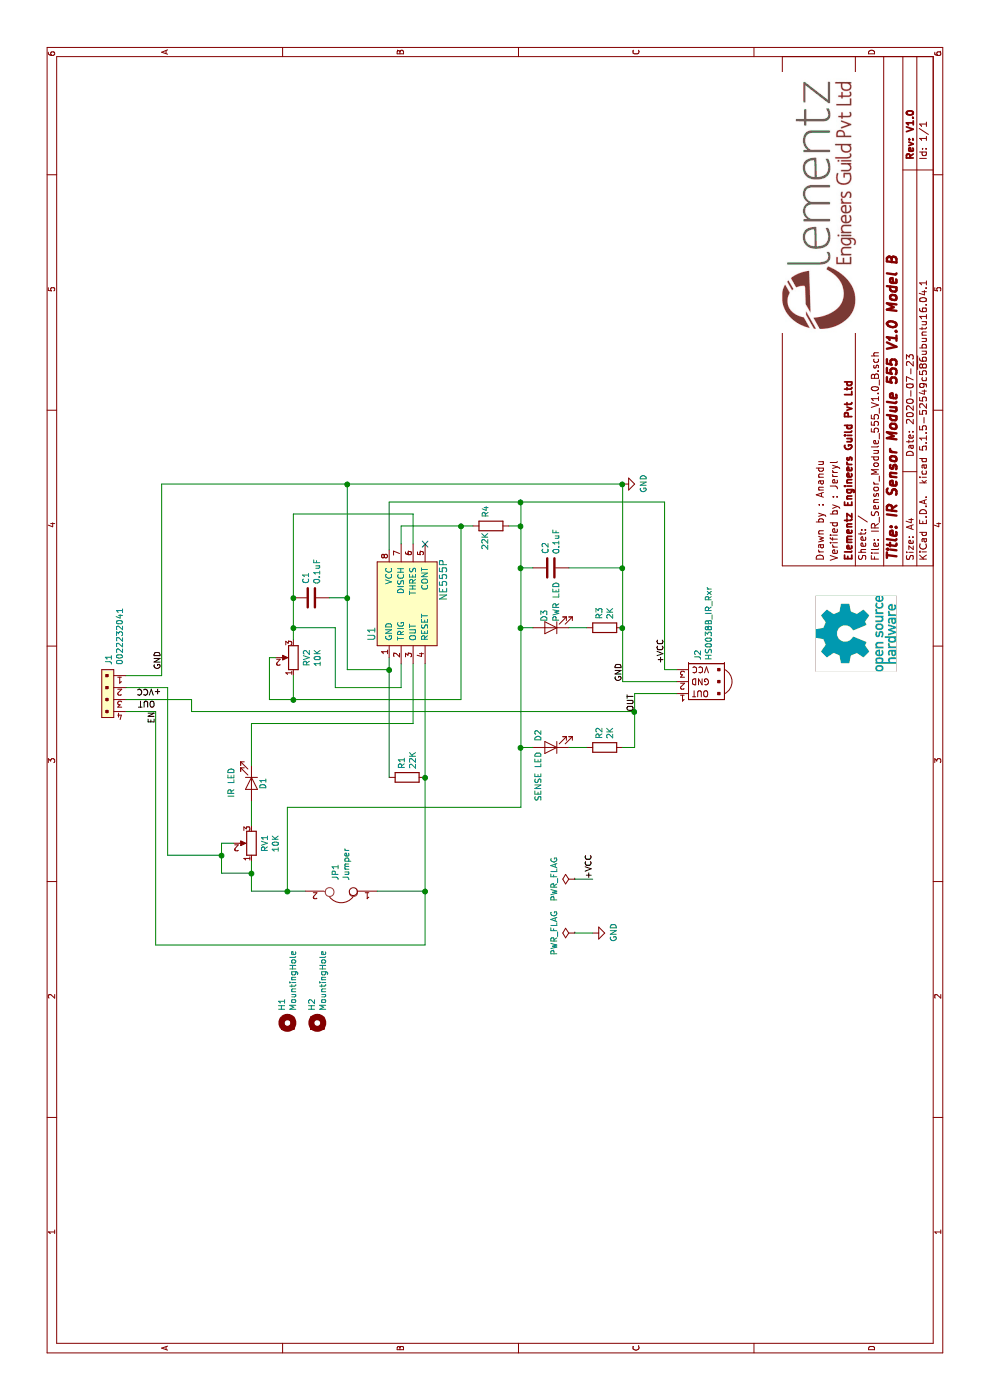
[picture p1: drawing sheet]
EESchema Schematic File Version 4
EELAYER 30 0
EELAYER END
$Descr A4 11693 8268
encoding utf-8
Sheet 1 1
Title "IR Sensor Module 555 V1.0 Model B"
Date "2020-07-23"
Rev "V1.0"
Comp "Elementz Engineers Guild Pvt Ltd"
Comment1 "Verified by : Jerryl"
Comment2 "Drawn by : Anandu"
Comment3 ""
Comment4 ""
$EndDescr
$Comp
L IR_Sensor_Module_555_V1.0_B-rescue:NE555P-dk_Clock-Timing-Programmable-Timers-and-Oscillators U1
U 1 1
P 6650 3350
F 0 "U1" H 6400 3600 60  0000 C CNN
F 1 "NE555P" H 6850 3000 60  0000 C CNN
F 2 "digikey-footprints:DIP-8_W7.62mm" H 6850 3550 60  0001 L CNN
F 3 "http://www.ti.com/general/docs/suppproductinfo.tsp?distId=10&gotoUrl=http%3A%2F%2Fwww.ti.com%2Flit%2Fgpn%2Fne555" H 6850 3650 60  0001 L CNN
F 4 "296-1411-5-ND" H 6850 3750 60  0001 L CNN "Digi-Key_PN"
F 5 "NE555P" H 6850 3850 60  0001 L CNN "MPN"
F 6 "Integrated Circuits (ICs)" H 6850 3950 60  0001 L CNN "Category"
F 7 "Clock/Timing - Programmable Timers and Oscillators" H 6850 4050 60  0001 L CNN "Family"
F 8 "http://www.ti.com/general/docs/suppproductinfo.tsp?distId=10&gotoUrl=http%3A%2F%2Fwww.ti.com%2Flit%2Fgpn%2Fne555" H 6850 4150 60  0001 L CNN "DK_Datasheet_Link"
F 9 "/product-detail/en/texas-instruments/NE555P/296-1411-5-ND/277057" H 6850 4250 60  0001 L CNN "DK_Detail_Page"
F 10 "IC OSC SINGLE TIMER 100KHZ 8-DIP" H 6850 4350 60  0001 L CNN "Description"
F 11 "Texas Instruments" H 6850 4450 60  0001 L CNN "Manufacturer"
F 12 "Active" H 6850 4550 60  0001 L CNN "Status"
	1    6650 3350
	1    0    0    -1  
$EndComp
$Comp
L Device:R R3
U 1 1
P 6450 5050
F 0 "R3" H 6520 5096 50  0000 L CNN
F 1 "2K" H 6520 5005 50  0000 L CNN
F 2 "Resistor_THT:R_Axial_DIN0204_L3.6mm_D1.6mm_P7.62mm_Horizontal" V 6380 5050 50  0001 C CNN
F 3 "~" H 6450 5050 50  0001 C CNN
	1    6450 5050
	1    0    0    -1  
$EndComp
$Comp
L Device:R R4
U 1 1
P 7300 4100
F 0 "R4" H 7370 4146 50  0000 L CNN
F 1 "22K" H 7100 4150 50  0000 L CNN
F 2 "Resistor_THT:R_Axial_DIN0204_L3.6mm_D1.6mm_P7.62mm_Horizontal" V 7230 4100 50  0001 C CNN
F 3 "~" H 7300 4100 50  0001 C CNN
	1    7300 4100
	1    0    0    -1  
$EndComp
$Comp
L Device:R R1
U 1 1
P 5200 3400
F 0 "R1" H 5270 3446 50  0000 L CNN
F 1 "22K" H 5270 3355 50  0000 L CNN
F 2 "Resistor_THT:R_Axial_DIN0204_L3.6mm_D1.6mm_P7.62mm_Horizontal" V 5130 3400 50  0001 C CNN
F 3 "~" H 5200 3400 50  0001 C CNN
	1    5200 3400
	1    0    0    -1  
$EndComp
Wire Wire Line
	5200 3550 6150 3550
Wire Wire Line
	5200 3250 6100 3250
$Comp
L Device:C C1
U 1 1
P 6700 2600
F 0 "C1" H 6815 2646 50  0000 L CNN
F 1 "0.1uF" H 6815 2555 50  0000 L CNN
F 2 "Capacitor_THT:C_Disc_D5.0mm_W2.5mm_P2.50mm" H 6738 2450 50  0001 C CNN
F 3 "~" H 6700 2600 50  0001 C CNN
	1    6700 2600
	1    0    0    -1  
$EndComp
Wire Wire Line
	6100 3250 6100 2900
Wire Wire Line
	6100 2900 6700 2900
Wire Wire Line
	6700 2900 6700 2750
Connection ~ 6100 3250
Wire Wire Line
	6100 3250 6200 3250
Wire Wire Line
	6700 2450 6450 2450
Wire Wire Line
	6200 2300 6200 2250
Wire Wire Line
	7300 3850 7300 3350
Wire Wire Line
	7300 3350 7150 3350
Wire Wire Line
	5850 2250 5850 2450
Wire Wire Line
	5850 2250 6200 2250
Wire Wire Line
	5850 3850 7300 3850
Wire Wire Line
	6050 2450 5850 2450
Connection ~ 5850 2450
Wire Wire Line
	5850 2450 5850 3850
$Comp
L Device:LED D3
U 1 1
P 6450 4600
F 0 "D3" V 6500 4550 50  0000 R CNN
F 1 "PWR LED" V 6400 4550 50  0000 R CNN
F 2 "LED_THT:LED_D3.0mm" H 6450 4600 50  0001 C CNN
F 3 "~" H 6450 4600 50  0001 C CNN
	1    6450 4600
	0    -1   -1   0   
$EndComp
Connection ~ 7300 3850
$Comp
L Device:C C2
U 1 1
P 6950 4600
F 0 "C2" H 7065 4646 50  0000 L CNN
F 1 "0.1uF" H 7065 4555 50  0000 L CNN
F 2 "Capacitor_THT:C_Disc_D5.0mm_W2.5mm_P2.50mm" H 6988 4450 50  0001 C CNN
F 3 "~" H 6950 4600 50  0001 C CNN
	1    6950 4600
	1    0    0    -1  
$EndComp
$Comp
L Device:R R2
U 1 1
P 5450 5050
F 0 "R2" H 5520 5096 50  0000 L CNN
F 1 "2K" H 5520 5005 50  0000 L CNN
F 2 "Resistor_THT:R_Axial_DIN0204_L3.6mm_D1.6mm_P7.62mm_Horizontal" V 5380 5050 50  0001 C CNN
F 3 "~" H 5450 5050 50  0001 C CNN
	1    5450 5050
	1    0    0    -1  
$EndComp
$Comp
L Device:LED D2
U 1 1
P 5450 4600
F 0 "D2" V 5550 4550 50  0000 R CNN
F 1 "SENSE LED" V 5550 5050 50  0000 R CNN
F 2 "LED_THT:LED_D3.0mm" H 5450 4600 50  0001 C CNN
F 3 "~" H 5450 4600 50  0001 C CNN
	1    5450 4600
	0    -1   -1   0   
$EndComp
Wire Wire Line
	5450 4450 5450 4350
Wire Wire Line
	5450 4350 6450 4350
Wire Wire Line
	6950 4350 6950 4450
Wire Wire Line
	6450 4450 6450 4350
Connection ~ 6450 4350
Wire Wire Line
	6450 4350 6950 4350
Wire Wire Line
	7300 3850 7300 3950
Wire Wire Line
	7300 4350 7300 4250
Connection ~ 6950 4350
Wire Wire Line
	5450 4900 5450 4750
Wire Wire Line
	6450 4900 6450 4750
Wire Wire Line
	6450 5200 6950 5200
Wire Wire Line
	6950 5200 6950 4750
Wire Wire Line
	6100 5650 6100 5550
Wire Wire Line
	7500 3250 7100 3250
Wire Wire Line
	6950 4350 7300 4350
Wire Wire Line
	7300 4350 7500 4350
Connection ~ 7300 4350
Wire Wire Line
	7500 4350 7500 3250
$Comp
L IR_Sensor_Module_555_V1.0_B-rescue:0022232041-dk_Rectangular-Connectors-Headers-Male-Pins J1
U 1 1
P 6050 950
F 0 "J1" H 5962 912 50  0000 R CNN
F 1 "0022232041" H 5962 1003 50  0000 R CNN
F 2 "Connector_PinHeader_2.54mm:PinHeader_1x04_P2.54mm_Vertical" H 6250 1150 60  0001 L CNN
F 3 "https://www.molex.com/pdm_docs/sd/022232041_sd.pdf" H 6250 1250 60  0001 L CNN
F 4 "WM4202-ND" H 6250 1350 60  0001 L CNN "Digi-Key_PN"
F 5 "0022232041" H 6250 1450 60  0001 L CNN "MPN"
F 6 "Connectors, Interconnects" H 6250 1550 60  0001 L CNN "Category"
F 7 "Rectangular Connectors - Headers, Male Pins" H 6250 1650 60  0001 L CNN "Family"
F 8 "https://www.molex.com/pdm_docs/sd/022232041_sd.pdf" H 6250 1750 60  0001 L CNN "DK_Datasheet_Link"
F 9 "/product-detail/en/molex/0022232041/WM4202-ND/26671" H 6250 1850 60  0001 L CNN "DK_Detail_Page"
F 10 "CONN HEADER VERT 4POS 2.54MM" H 6250 1950 60  0001 L CNN "Description"
F 11 "Molex" H 6250 2050 60  0001 L CNN "Manufacturer"
F 12 "Active" H 6250 2150 60  0001 L CNN "Status"
	1    6050 950 
	-1   0    0    1   
$EndComp
$Comp
L Device:LED D1
U 1 1
P 5150 2100
F 0 "D1" H 5150 2200 50  0000 C CNN
F 1 "IR LED" H 5143 1936 50  0000 C CNN
F 2 "LED_THT:LED_D5.0mm" H 5150 2100 50  0001 C CNN
F 3 "~" H 5150 2100 50  0001 C CNN
	1    5150 2100
	-1   0    0    1   
$EndComp
Wire Wire Line
	6150 3350 5950 3350
Wire Wire Line
	5950 3350 5950 2800
Wire Wire Line
	5950 2800 6450 2800
Wire Wire Line
	6450 2800 6450 2450
Connection ~ 6450 2450
Wire Wire Line
	6450 2450 6350 2450
Wire Wire Line
	6150 3450 5650 3450
Wire Wire Line
	5650 3450 5650 2100
Wire Wire Line
	5650 2100 5300 2100
$Comp
L Device:R_POT RV1
U 1 1
P 4650 2100
F 0 "RV1" V 4535 2100 50  0000 C CNN
F 1 "10K" V 4444 2100 50  0000 C CNN
F 2 "Potentiometer_THT:Potentiometer_Bourns_3339P_Vertical_HandSoldering" H 4650 2100 50  0001 C CNN
F 3 "~" H 4650 2100 50  0001 C CNN
	1    4650 2100
	0    -1   -1   0   
$EndComp
Wire Wire Line
	4800 2100 5000 2100
$Comp
L Device:Jumper JP1
U 1 1
P 4250 2850
F 0 "JP1" V 4296 2762 50  0000 R CNN
F 1 "Jumper" V 4205 2762 50  0000 R CNN
F 2 "Connector_PinHeader_2.54mm:PinHeader_1x02_P2.54mm_Vertical" H 4250 2850 50  0001 C CNN
F 3 "~" H 4250 2850 50  0001 C CNN
	1    4250 2850
	0    -1   -1   0   
$EndComp
Wire Wire Line
	4250 2550 4250 2400
Wire Wire Line
	4250 2100 4400 2100
Wire Wire Line
	4650 1950 4650 1850
Wire Wire Line
	4650 1850 4550 1850
Wire Wire Line
	4400 1850 4400 2100
Connection ~ 4400 2100
Wire Wire Line
	4400 2100 4500 2100
Wire Wire Line
	4250 2400 4950 2400
Wire Wire Line
	4950 2400 4950 4350
Wire Wire Line
	4950 4350 5450 4350
Connection ~ 4250 2400
Wire Wire Line
	4250 2400 4250 2100
Connection ~ 5450 4350
Connection ~ 5200 3550
Wire Wire Line
	3800 3550 4250 3550
Wire Wire Line
	4250 3150 4250 3550
Connection ~ 4250 3550
Wire Wire Line
	4250 3550 5200 3550
Wire Wire Line
	5900 5650 5900 5300
Wire Wire Line
	5900 5300 5750 5300
Wire Wire Line
	5450 5300 5450 5200
Wire Wire Line
	4550 1850 4550 1400
Connection ~ 4550 1850
Wire Wire Line
	4550 1850 4400 1850
Wire Wire Line
	5750 1600 5850 1600
Wire Wire Line
	3800 1300 5750 1300
Wire Wire Line
	5750 1300 5750 1050
Wire Wire Line
	3800 1300 3800 3550
Wire Wire Line
	5750 1600 5750 5300
Connection ~ 5750 5300
Wire Wire Line
	5750 5300 5450 5300
Wire Wire Line
	6000 5650 6000 5200
Wire Wire Line
	6000 5200 6450 5200
Connection ~ 6450 5200
Wire Wire Line
	6100 5550 7500 5550
Wire Wire Line
	7500 5550 7500 4350
Connection ~ 7500 4350
Wire Wire Line
	6950 5200 7650 5200
Wire Wire Line
	7650 5200 7650 2900
Wire Wire Line
	7650 1350 6050 1350
Wire Wire Line
	6050 1350 6050 1050
Connection ~ 6950 5200
Wire Wire Line
	7150 3450 7400 3450
Wire Wire Line
	7400 3450 7400 2450
Wire Wire Line
	7400 2450 6700 2450
Connection ~ 6700 2450
Wire Wire Line
	6700 2900 7650 2900
Connection ~ 6700 2900
Connection ~ 7650 2900
Wire Wire Line
	7650 2900 7650 1350
Text Label 5950 1350 1    50   ~ 0
+VCC
Text Label 6100 1350 0    50   ~ 0
GND
Text Label 6150 5550 0    50   ~ 0
+VCC
Text Label 6000 5200 0    50   ~ 0
GND
Text Label 5750 5300 0    50   ~ 0
OUT
Text Label 5650 1300 0    50   ~ 0
EN
NoConn ~ 7150 3550
$Comp
L power:PWR_FLAG #FLG0101
U 1 1
P 3900 4800
F 0 "#FLG0101" H 3900 4875 50  0001 C CNN
F 1 "PWR_FLAG" H 3900 4973 50  0000 C CNN
F 2 "" H 3900 4800 50  0001 C CNN
F 3 "~" H 3900 4800 50  0001 C CNN
	1    3900 4800
	1    0    0    -1  
$EndComp
$Comp
L power:PWR_FLAG #FLG0102
U 1 1
P 4350 4800
F 0 "#FLG0102" H 4350 4875 50  0001 C CNN
F 1 "PWR_FLAG" H 4350 4973 50  0000 C CNN
F 2 "" H 4350 4800 50  0001 C CNN
F 3 "~" H 4350 4800 50  0001 C CNN
	1    4350 4800
	1    0    0    -1  
$EndComp
Wire Wire Line
	3900 4800 3900 4950
Wire Wire Line
	4350 4800 4350 4950
$Comp
L power:GND #PWR0101
U 1 1
P 7650 5200
F 0 "#PWR0101" H 7650 4950 50  0001 C CNN
F 1 "GND" H 7655 5027 50  0000 C CNN
F 2 "" H 7650 5200 50  0001 C CNN
F 3 "" H 7650 5200 50  0001 C CNN
	1    7650 5200
	1    0    0    -1  
$EndComp
Connection ~ 7650 5200
$Comp
L power:GND #PWR0102
U 1 1
P 3900 4950
F 0 "#PWR0102" H 3900 4700 50  0001 C CNN
F 1 "GND" H 3905 4777 50  0000 C CNN
F 2 "" H 3900 4950 50  0001 C CNN
F 3 "" H 3900 4950 50  0001 C CNN
	1    3900 4950
	1    0    0    -1  
$EndComp
Text Label 4350 4950 0    50   ~ 0
+VCC
$Comp
L Device:R_POT RV2
U 1 1
P 6200 2450
F 0 "RV2" V 6085 2450 50  0000 C CNN
F 1 "10K" V 5994 2450 50  0000 C CNN
F 2 "Potentiometer_THT:Potentiometer_Bourns_3339P_Vertical_HandSoldering" H 6200 2450 50  0001 C CNN
F 3 "~" H 6200 2450 50  0001 C CNN
	1    6200 2450
	0    -1   -1   0   
$EndComp
Text Label 5850 1300 1    50   ~ 0
OUT
Wire Wire Line
	5950 1400 5950 1050
Wire Wire Line
	4550 1400 5950 1400
Wire Wire Line
	5850 1050 5850 1600
$Comp
L IR_Sensor_Module_555_V1.0_B-rescue:MountingHole-Mechanical H1
U 1 1
P 3150 2400
F 0 "H1" H 3250 2446 50  0000 L CNN
F 1 "MountingHole" H 3250 2355 50  0000 L CNN
F 2 "MountingHole:MountingHole_3mm" H 3150 2400 50  0001 C CNN
F 3 "~" H 3150 2400 50  0001 C CNN
	1    3150 2400
	1    0    0    -1  
$EndComp
$Comp
L IR_Sensor_Module_555_V1.0_B-rescue:MountingHole-Mechanical H2
U 1 1
P 3150 2650
F 0 "H2" H 3250 2696 50  0000 L CNN
F 1 "MountingHole" H 3250 2605 50  0000 L CNN
F 2 "MountingHole:MountingHole_3mm" H 3150 2650 50  0001 C CNN
F 3 "~" H 3150 2650 50  0001 C CNN
	1    3150 2650
	1    0    0    -1  
$EndComp
$Comp
L IR_Sensor_Module_555_V1.0_B-rescue:HS0038B_IR_Rxr J2
U 1 1
P 5900 5950
F 0 "J2" H 6178 6073 50  0000 L CNN
F 1 "HS0038B_IR_Rxr" H 6178 5982 50  0000 L CNN
F 2 "digikey-footprints:PinHeader_1x3_P2.54_Drill1.1mm" H 6100 6350 60  0001 L CNN
F 3 "https://www.te.com/commerce/DocumentDelivery/DDEController?Action=srchrtrv&DocNm=640456&DocType=Customer+Drawing&DocLang=English" H 6100 6200 60  0001 L CNN
F 4 "A19470-ND" H 6100 6300 60  0001 L CNN "Digi-Key_PN"
F 5 "640456-3" H 6100 6400 60  0001 L CNN "MPN"
F 6 "Connectors, Interconnects" H 6100 6550 60  0001 L CNN "Category"
F 7 "Rectangular Connectors - Headers, Male Pins" H 6100 6650 60  0001 L CNN "Family"
F 8 "https://www.te.com/commerce/DocumentDelivery/DDEController?Action=srchrtrv&DocNm=640456&DocType=Customer+Drawing&DocLang=English" H 6100 6750 60  0001 L CNN "DK_Datasheet_Link"
F 9 "/product-detail/en/te-connectivity-amp-connectors/640456-3/A19470-ND/259010" H 6100 6850 60  0001 L CNN "DK_Detail_Page"
F 10 "CONN HEADER VERT 3POS 2.54MM" H 6100 6950 60  0001 L CNN "Description"
F 11 "TE Connectivity AMP Connectors" H 6100 7050 60  0001 L CNN "Manufacturer"
F 12 "Active" H 6100 7150 60  0001 L CNN "Status"
	1    5900 5950
	1    0    0    -1  
$EndComp
$EndSCHEMATC
